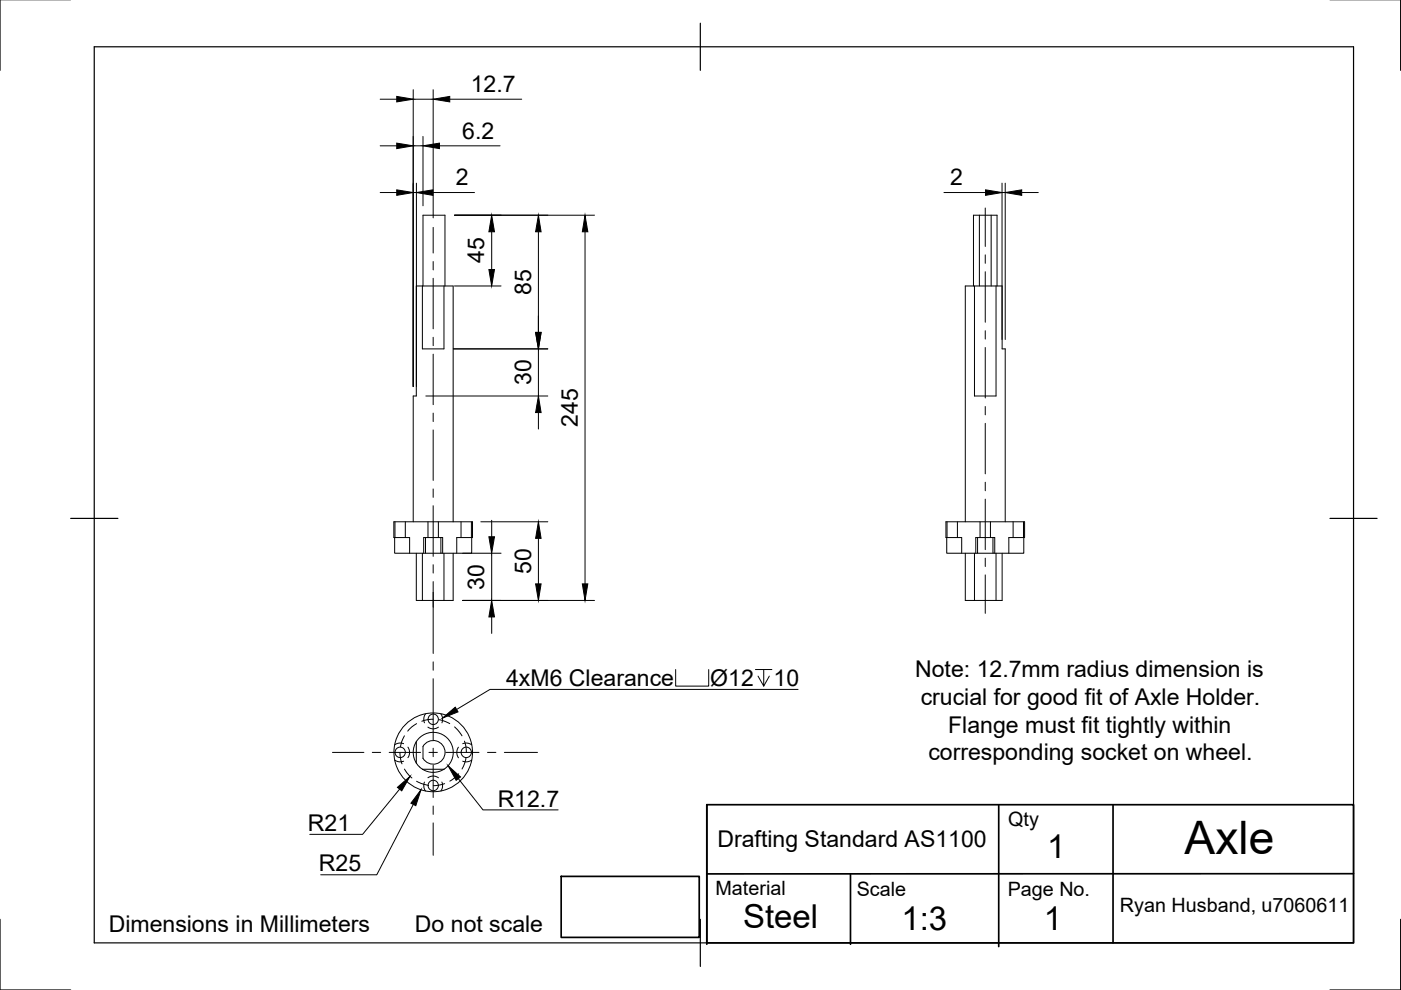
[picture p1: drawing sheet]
<svg xmlns="http://www.w3.org/2000/svg" width="297mm" height="210mm" viewBox="0 0 297 210" stroke-linecap="round" stroke-linejoin="round" font-family="sans-serif">
<!-- layer: Visible -->
<g fill="none" stroke="#000" stroke-width=".21">
<path d="M207.6 45.6v15M210.1 45.6v15M89.6 60.6h-1.3v23.4h-.7v26.6M89.6 60.6v13.4h4.5v-13.4M89.6 60.6h6.5v50M89.7 60.6v-15h4.6v15M206.4 60.6v-15h5v15M206.6 60.6v23.4h4.6v-23.4M83.5 110.6h16.7l-.2 6.7h-6.5v-3.3h-3.3v3.3h-6.5zM88.3 117.3v10h7.8v-10M89.6 117.3v10M90.2 117.3h3.3"/>
<path d="M94.1 117.3v10M200.6 110.6h16.6l-.1 6.7h-6.6v-3.3h-3.2v3.3h-6.6zM204.7 117.3v10h7.8v-10M204.7 110.6v-50h7.8v13.4h.6v36.6M206.6 117.3v10M207.3 117.3h3.2M211.2 117.3v10M88.3 157.3v4.5M88.3 161.8a4.2 4.2 0 0 1 1.3-5.9 4.2 4.2 0 0 1 5.8 1.3 4.2 4.2 0 0 1-1.3 5.9M88.3 161.8l1.3 1.3M89.6 163.1h4.5M89.6 163.1a4.2 4.2 0 0 0 4.5 0"/>
<path d="M89.7 160.8a2.51 2.51 0 0 0 3.8 .6 2.51 2.51 0 0 0 0-3.8 2.51 2.51 0 0 0-3.8 .7v2.5"/>
<circle cx="84.9" cy="159.5" r="1.1"/>
<circle cx="91.8" cy="159.5" r="8.3"/>
<circle cx="91.9" cy="152.5" r="1.1"/>
<circle cx="98.9" cy="159.5" r="1.1"/>
<circle cx="91.9" cy="166.5" r="1.1"/>
</g>
<!-- layer: Hidden -->
<g fill="none" stroke="#000" stroke-width=".21">
<path d="M83.7 114h3.1v3.3M83.7 110.6v3.4M85.9 110.6v3.4M90.2 114h-.4v3.3M90.7 110.6v3.4M92.9 110.6v3.4M93.5 114h.4v3.3M97.7 110.6v3.4M99.9 110.6v3.4M100 114h-3.2v3.3M200.7 114h3.2v3.3M200.8 110.6v3.4"/>
<path d="M203 110.6v3.4M207.3 114h-.4v3.3M207.8 110.6v3.4M210 110.6v3.4M210.5 114h.4v3.3M214.8 110.6v3.4M217 110.6v3.4M217.1 114h-3.2v3.3M85.6 157.7l-.9-.2-1 .4M86.5 158.4l.3 .9v.8l-.3 .5M90.2 151.4l-.3 .6v.8l.1 .5M90.7 154.2l.2 .1a1.87 1.87 0 0 0 2.1-.1"/>
<path d="M93.5 151.4l.3 .6-.1 1.3M97.2 158.4l-.3 .9v.8l.3 .6M98.1 157.7l.9-.2 1 .4M83.7 161.2l1 .3 .9-.1M90 165.8l-.1 1.2 .3 .7M90.7 164.9l.2-.1a1.87 1.87 0 0 1 2.1 .1M93.7 165.8l.1 .9-.3 1M100 161.2l-1 .3-.9-.1"/>
</g>
<!-- layer: Border -->
<path d="M0 -.1v15M297 -.1v15M20 9.9h267v190h-267zM148.5 4.9v10M15 109.9h10M282 109.9h10M0 194.9v15h15M148.5 194.9v10M297 194.9v15h-15" fill="none" stroke="#000" stroke-width=".25"/>
<!-- layer: TitleBlock -->
<path d="M149.9 170.6h137.1v29.3h-137.1zM149.9 170.6v29.6M211.8 170.8v29.9M236 170.6v29.3M119 185.8h29.3v12.9h-29.3zM180.3 185.3v14.9M287 185.2l-137.1 .1" fill="none" stroke="#000" stroke-width=".36"/>
<!-- layer: Center Lines -->
<g fill="none" stroke="#000" stroke-width=".21">
<path d="M91.8 48.2v5.5M91.8 55.4v1.8M91.8 59v10.7M208.9 44.1v8.2M208.9 54v1.8M208.9 57.6v10.7M91.8 71.5v1.8M91.8 75.1v10.7M208.9 70.1v1.8M208.9 73.7v10.7M91.8 87.6v1.8M91.8 91.2v10.7"/>
<path d="M208.9 86.2v1.8M208.9 89.8v10.7M91.8 103.7v1.7M91.8 107.2v10.8M91.8 119.7v1.8M208.9 102.2v1.8M208.9 105.8v10.7M208.9 118.3v1.8M91.8 123.3v15.2M208.9 121.9v8.1M70.5 159.5h6.7M78.9 159.5h1.8"/>
<path d="M82.5 159.5h6.7M91 159.5h1.7M91.8 140.3v1.8M91.8 143.9v13M91.8 158.6v1.8M94.5 159.5h7.1M103.4 159.5h1.7M106.9 159.5h7.1M91.8 162.2v6.9M91.8 170.9v1.8M91.8 174.5v6.8"/>
</g>
<!-- layer: Sketch4 -->
<path d="M84.8 159.5l.4 2.5M85.7 156l-.5 1.3-.3 1M88.3 153.4l-1 .7-.9 .9M91.8 152.5l-1.1 .1-1.3 .3M93.1 152.6l2.3 .8M96.4 154.1l1.5 1.9M98.5 157.1l.2 .9 .2 1.5M85.7 163.1l1 1.3 .6 .5M88.3 165.6l.9 .5 1.4 .4M94.3 166.2l-1.3 .3-1.1 .1M97.3 164.1l-.9 .8-1 .7M98.8 160.7l-.3 1.1-.5 1.2" fill="none" stroke="#000" stroke-width=".21"/>
<!-- layer: Dimensions -->
<g fill="none" stroke="#000" stroke-width=".21">
<path d="M87.6 19v63M91.8 19v27.2M80.6 30.9h3.5M80.6 21h3.5M87.6 30.9h2.1M87.6 21h4.2M88.3 38.8v43.2M89.7 28.9v14.7M93.2 30.9h12.8M95.4 21h15.2M212.4 38.8v33.2M213.1 38.8v33.2"/>
<path d="M80.6 40.8h3.5M87.6 40.8h.7M91.8 40.8h8.8M96.4 45.6h29.6M104.2 49.1v8M114.2 49.1v21.4M124 49.1v74.7M200.1 40.8h8.9M212.4 40.8h.7M216.6 40.8h3.5M96.1 74h20M96.4 60.6h9.8"/>
<path d="M114.2 74v10M90.3 84h25.8M114.2 87.5v3.5M98.1 117.3h8.1M101.9 110.6h14.2M104.2 110.3v3.5M104.2 117.3v10M114.2 114.1v9.7M98.1 127.3h27.9M104.2 130.8v3.5"/>
</g>
<g fill="#000" stroke="#000" stroke-width=".21">
<path d="M84.1 30.3l3.5 .6-3.5 .6zM84.1 20.4l3.5 .6-3.5 .6zM89.7 30.9l3.5-.6v1.2zM91.8 21l3.6-.6v1.2zM84.1 40.3l3.5 .5-3.5 .6zM88.3 40.8l3.5-.5v1.1zM104.2 45.6l.6 3.5h-1.1zM103.7 57.1h1.1l-.6 3.5zM114.2 45.6l.5 3.5h-1.1zM124 45.6l.6 3.5h-1.1zM209 40.3l3.4 .5-3.4 .6zM213.1 40.8l3.5-.5v1.1z"/>
<path d="M113.6 70.5h1.1l-.5 3.5zM114.2 84l.5 3.5h-1.1zM103.7 113.8h1.1l-.6 3.5zM114.2 110.6l.5 3.5h-1.1zM104.2 127.3l.6 3.5h-1.1zM113.6 123.8h1.1l-.5 3.5zM123.5 123.8h1.1l-.6 3.5z"/>
</g>
<!-- layer: Annotations -->
<path d="M93.8 152.2l2.7-2.3 .6 1zM84.3 166.9l2.6-2.3-1.7 3.1zM89.3 167.4l-1.1 3.4-1.1-.5zM95 162.3l2.6 2.4-.9 .8z" fill="#000" stroke="#000" stroke-width=".21"/>
<path d="M143.3 142v3.5h7v-3.5M160.2 142h3.5M161.9 142v3.5l-1.2-2.1M163.1 143.4l-1.2 2.1M169.2 146.2h-65.3l-7.1 4.2M84.7 167.3l-7.8 9.6h-11.2M87.6 170.6l-7.7 14.9h-11.9M97.2 165.1l5.2 6.6h15.9" fill="none" stroke="#000" stroke-width=".21"/>
<text font-size="9.8" x="251.2" y="181.1">Axle</text>
<g font-size="7">
<text x="222" y="181.8">1</text>
<text x="157.5" y="196.8">Steel</text>
<text x="191.1" y="197.2">1:3</text>
<text x="221.3" y="197.2">1</text>
</g>
<g font-size="4.9">
<text x="99.8" y="19.5">12.7</text>
<text x="98" y="29.4">6.2</text>
<text x="96.6" y="39.3">2</text>
<text x="201.5" y="39.3">2</text>
<text x="102.7" y="55.8" transform="rotate(-90 102.7 55.8)">45</text>
<text x="112.6" y="62.5" transform="rotate(-90 112.6 62.5)">85</text>
<text x="112.6" y="81.7" transform="rotate(-90 112.6 81.7)">30</text>
<text x="122.5" y="90.5" transform="rotate(-90 122.5 90.5)">245</text>
<text x="102.7" y="125" transform="rotate(-90 102.7 125)">30</text>
<text x="112.6" y="121.7" transform="rotate(-90 112.6 121.7)">50</text>
<text x="194" y="143.5">Note: 12.7mm radius dimension is</text>
<text x="107.3" y="145.5">4xM6 Clearance</text>
<text x="150.6" y="145.5">Ø12</text>
<text x="164" y="145.5">10</text>
<text x="195.2" y="149.5">crucial for good fit of Axle Holder.</text>
<text x="201" y="155.3">Flange must fit tightly within</text>
<text x="196.8" y="161.2">corresponding socket on wheel.</text>
<text x="105.5" y="171">R12.7</text>
<text x="65.3" y="176.2">R21</text>
<text x="152.1" y="179.5">Drafting Standard AS1100</text>
<text x="67.6" y="184.8">R25</text>
<text x="23.1" y="197.6">Dimensions in Millimeters</text>
<text x="88" y="197.6">Do not scale</text>
</g>
<g font-size="4.2">
<text x="213.8" y="175.1">Qty</text>
<text x="151.7" y="189.9">Material</text>
<text x="181.6" y="189.9">Scale</text>
<text x="213.7" y="189.9">Page No.</text>
<text x="237.4" y="193.4">Ryan Husband, u7060611</text>
</g>
</svg>
